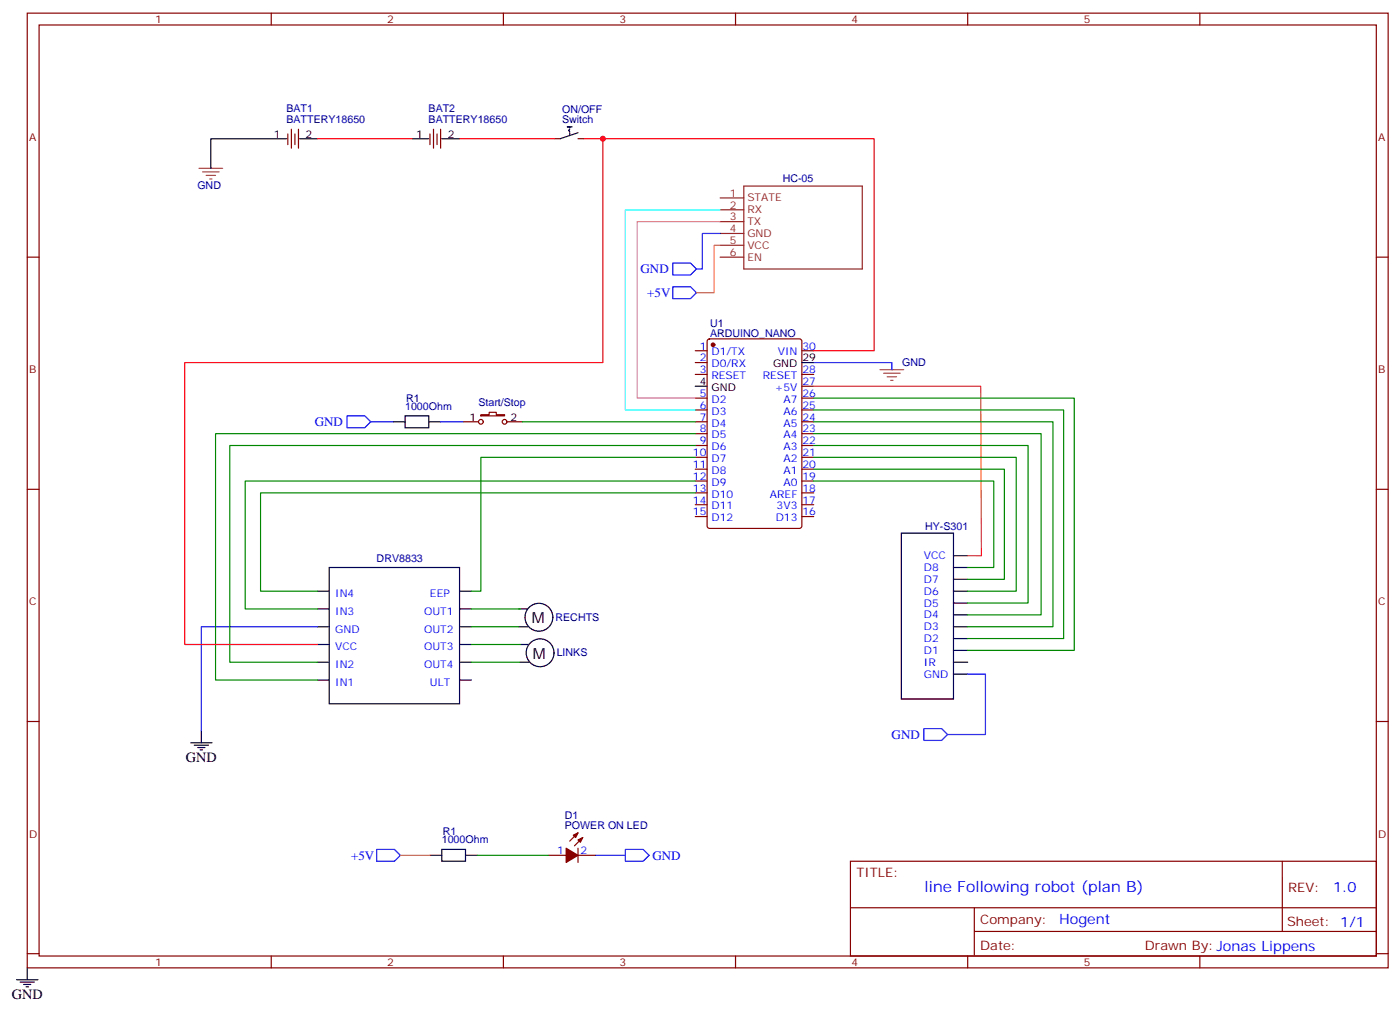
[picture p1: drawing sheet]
<svg xmlns="http://www.w3.org/2000/svg" width="417mm" height="302mm" viewBox="0 0 417 302" stroke-linecap="round" stroke-linejoin="round" font-family="sans-serif">
<g fill="none" stroke="#870000" stroke-width=".35">
<path d="M8.1 3.9h405.4v284.4h-405.4zM11.6 7.4h398.3v277.3h-398.3zM80.8 3.9v3.5M149.9 3.9v3.5M219.1 3.9v3.5M288.2 3.9v3.5M357.4 3.9v3.5M85.7 39.9v3.2M86.8 38.5v5.6M87.8 39.9v3.2M88.9 38.5v5.6M128.1 39.9v3.2"/>
<path d="M129.1 38.5v5.6M130.2 39.9v3.2M131.2 38.5v5.6M165.1 41.3h1.8M172.2 41.3h1.7M8.1 76.6h3.5M409.9 76.6h3.6M207.1 104.5h3.5M207.1 108h3.5M207.1 111.5h3.5M207.1 118.6h3.5M210.8 101.1l.5-.2h26.8l.7 .5v55.3l-.4 .6-27.1 .1-.6-.5-.1-55.3z"/>
<path d="M238.8 104.5h3.6M238.8 111.5h3.6M238.8 118.6h3.6M238.8 115h3.6M207.1 122.1h3.5M207.1 125.6h3.5M207.1 129.2h3.5M207.1 132.7h3.5M207.1 136.2h3.5M207.1 139.7h3.5M238.8 122.1h3.6M238.8 125.6h3.6"/>
<path d="M238.8 129.2h3.6M238.8 132.7h3.6M238.8 136.2h3.6M238.8 139.7h3.6M8.1 145.7h3.5M207.1 143.3h3.5M207.1 146.8h3.5M207.1 150.3h3.5M207.1 153.8h3.5M238.8 143.3h3.6M238.8 146.8h3.6M238.8 150.3h3.6"/>
<path d="M238.8 153.8h3.6M409.9 145.7h3.6M8.1 214.9h3.5M409.9 214.9h3.6M163.3 254.7h5.3M172.2 254.7h5.2M172.2 248l-2.5 2.5M172.2 252.6v4.3M173.6 249.4l-2.5 2.5M253.3 256.5h156.6v28.2h-156.6zM381.9 256.5v20.9M253.3 270.4h156.5"/>
<path d="M290.2 277.4h119.6M290.2 270.4v14.1M8.1 284h3.5M80.8 284.7v3.6M149.9 284.7v3.6M219.1 284.7v3.6M288.2 284.7v3.6M357.4 284.7v3.6M409.9 284h3.6"/>
</g>
<g fill="#870000" stroke="#870000" stroke-width=".35">
<path d="M168.6 252.6l3.6 2.1-3.6 2.2z"/>
<path d="M172.2 250.2l1.4-.8-.7 1.5z"/>
<path d="M170.7 248.7l1.5-.7-.8 1.4z"/>
<circle cx="212.4" cy="102.7" r=".53"/>
</g>
<g fill="none" stroke="#000" stroke-width=".35">
<path d="M169.7 38.5l-.4 .3 .4 .4M169.7 39.5v.8M170.4 37.8h-1.4h.7v.3M172.2 39.5l-5.3 1.8M80.4 41.3h5M89.3 41.3h5.2M122.8 41.3h4.9M131.6 41.3h5.3M207.1 115h3.5M238.8 108h3.6M94.5 176.1h3.6M98.1 169h38.8v40.6h-38.8z"/>
<path d="M136.9 176.1h3.5M94.5 181.4h3.6M94.5 186.7h3.6M94.5 191.9h3.6M94.5 197.2h3.6M136.9 181.4h3.5M136.9 186.7h3.5M136.9 191.9h3.5M136.9 197.2h3.5M94.5 202.5h3.6M136.9 202.5h3.5M128.1 254.7h3.5"/>
<path d="M131.6 253h7v3.5h-7zM138.6 254.7h3.6"/>
</g>
<path d="M94.5 41.3h28.3M136.9 41.3h28.2" fill="none" stroke="#f00" stroke-width=".35"/>
<path d="M214.5 58.9h7M221.5 55.4h35.3v24.7h-35.3zM214.5 66h7M214.5 62.5h7M214.5 76.6h7M214.5 73.1h7M214.5 69.5h7" fill="none" stroke="#8c2424" stroke-width=".35"/>
<path d="M112.2 253h5.3l1.7 1.7-1.7 1.8h-5.3zM177.4 254.7h8.9M186.3 253h5.3l1.7 1.7-1.7 1.8h-5.3z" fill="none" stroke="#00f" stroke-width=".35"/>
<path d="M119.2 254.7h8.9" fill="none" stroke="#f90" stroke-width=".35"/>
<path d="M142.2 254.7h21.1" fill="none" stroke="#008700" stroke-width=".35"/>
<path d="M59.3 50.1h7M60.3 51.2h5M61.4 52.2h2.8M62.4 53.3h.7" fill="none" stroke="#a64a4a" stroke-width=".35"/>
<circle cx="62.8" cy="50.1" r=".18" fill="#a64a4a"/>
<path d="M262.1 110.1h7.1M263.2 111.2h4.9M264.2 112.2h2.9M265.3 113.3h.7" fill="none" stroke="#a64a4a" stroke-width=".35"/>
<circle cx="265.6" cy="110.1" r=".18" fill="#a64a4a"/>
<g fill="none" stroke="#000" stroke-width=".35">
<path d="M80.4 41.3h-17.6v8.8M117.1 125.6h3.5M120.6 123.9h7.1v3.5h-7.1zM127.7 125.6h3.5M268.5 158.8h15.5v49.4h-15.5zM284 165.5h4.2M284 169h4.2M284 172.5h4.2M284 176.1h4.2M284 179.6h4.2M154.5 181.4h2.5M154.5 186.7h2.8"/>
<path d="M154.9 197.2h2.8M154.9 191.9h2.4M284 186.7h4.2M284 197.2h4.2M284 183.1h4.2M284 190.2h4.2M284 193.7h4.2M60 217.7v3.5M284 200.8h4.2M56.8 221.2h6.3M57.9 221.9h4.2M58.9 222.6h2.1"/>
<path d="M59.6 223.3h.7M4.9 291.8h6.4M6 292.5h4.2M7.1 293.2h2.1M7.8 293.9h.7M8.1 288.3v3.5"/>
<circle cx="160.5" cy="183.8" r="4.1"/>
<circle cx="160.9" cy="194.4" r="4.1"/>
</g>
<path d="M173.9 41.3h86.4v63.2h-17.9M179.6 41.3v66.7h-124.6v83.9h39.5" fill="none" stroke="#f00" stroke-width=".35"/>
<path d="M200.4 78.4h5.3l1.7 1.7-1.7 1.8h-5.3zM214.5 69.5h-5.3v10.6h-1.8M200.4 85.4h5.3l1.7 1.8-1.7 1.7h-5.3zM242.4 108h23.2v2.1M103.4 123.9h5.3l1.7 1.7-1.7 1.8h-5.3zM110.4 125.6h6.7M131.2 125.6h6.7M94.5 186.7h-34.5v31M275.2 217h5.3l1.7 1.8-1.7 1.7h-5.3zM288.2 200.8h5.3v18h-11.3" fill="none" stroke="#00f" stroke-width=".35"/>
<path d="M214.5 62.5h-28.2v59.6h20.8" fill="none" stroke="#0ff" stroke-width=".35"/>
<path d="M214.5 66h-24.7v52.6h17.3" fill="none" stroke="#f0f" stroke-width=".35"/>
<path d="M214.5 73.1h-1.8v14.1h-5.3" fill="none" stroke="#f90" stroke-width=".35"/>
<g fill="none" stroke="#008700" stroke-width=".35">
<path d="M242.4 118.6h77.6v75.1h-31.8M155.6 125.6h51.5M207.1 129.2h-142.9v73.3h30.3M207.1 132.7h-138.7v64.5h26.1M207.1 136.2h-63.9v39.9h-2.8M242.4 139.7h56.8v32.8h-11M242.4 136.2h60.3v39.9h-14.5M242.4 132.7h63.8v46.9h-18M242.4 129.2h67.7v53.9h-21.9M242.4 125.6h71.2v61.1h-25.4M242.4 122.1h74.4v68.1h-28.6M207.1 143.3h-134.1v38.1h21.5"/>
<path d="M207.1 146.8h-129.5v29.3h16.9M242.4 143.3h53.6v25.7h-7.8M140.4 181.4h14.5M140.4 186.7h14.1M140.4 191.9h14.5M140.4 197.2h14.5"/>
</g>
<g fill="none" stroke="#870000" stroke-width=".35">
<path d="M137.9 125.6h4.6M143.2 123.5h2.5v-.7h2.1v.7h2.5v.4h-7.1zM151 125.6h4.6"/>
<circle cx="143.2" cy="125.6" r=".71"/>
<circle cx="150.3" cy="125.6" r=".71"/>
</g>
<path d="M242.4 115h49.7l.2 50.5h-4.1" fill="none" stroke="#f60" stroke-width=".35"/>
<circle cx="179.6" cy="41.3" r=".88" fill="#c00"/>
<g font-size="4.6">
<text x="158.4" y="185.6">M</text>
<text x="158.7" y="196.2">M</text>
</g>
<text font-size="4.6" fill="#00f" x="275.4" y="265.5">line Following robot (plan B)</text>
<g font-size="4.2">
<text x="55.4" y="226.9">GND</text>
<text x="3.5" y="297.4">GND</text>
</g>
<g font-size="4.2" fill="#00f">
<text x="397.1" y="265.8">1.0</text>
<text x="315.5" y="275.3">Hogent</text>
</g>
<g font-size="3.9" fill="#00f">
<text x="190.8" y="81.4">GND</text>
<text x="192.8" y="88.4">+5V</text>
<text x="93.8" y="126.9">GND</text>
<text x="265.6" y="220">GND</text>
<text x="104.6" y="256">+5V</text>
<text x="194.3" y="256">GND</text>
</g>
<g font-size="3.9" fill="#800">
<text x="255.1" y="261.1">TITLE:</text>
<text x="383.7" y="265.8">REV:</text>
<text x="292" y="275.3">Company:</text>
<text x="383.3" y="275.9">Sheet: 1/1</text>
<text x="292" y="283">Date:</text>
<text x="341" y="283.1">Drawn By:Jonas Lippens</text>
</g>
<g font-size="3.2" fill="#800">
<text x="46.2" y="6.9">1</text>
<text x="115.4" y="6.9">2</text>
<text x="184.5" y="6.9">3</text>
<text x="253.6" y="6.9">4</text>
<text x="322.8" y="6.9">5</text>
<text x="8.6" y="42">A</text>
<text x="410.5" y="42">A</text>
<text x="8.6" y="111.2">B</text>
<text x="410.5" y="111.2">B</text>
<text x="8.6" y="180.3">C</text>
<text x="410.5" y="180.3">C</text>
<text x="8.6" y="249.4">D</text>
<text x="410.5" y="249.4">D</text>
<text x="46.2" y="287.7">1</text>
<text x="115.4" y="287.7">2</text>
<text x="184.5" y="287.7">3</text>
<text x="253.6" y="287.7">4</text>
<text x="322.8" y="287.7">5</text>
</g>
<g font-size="3.2" fill="#000080">
<text x="85.3" y="33.5">BAT1</text>
<text x="127.6" y="33.5">BAT2</text>
<text x="167.4" y="33.6">ON/OFF</text>
<text x="85.3" y="36.5">BATTERY18650</text>
<text x="127.6" y="36.5">BATTERY18650</text>
<text x="167.4" y="36.7">Switch</text>
<text x="58.8" y="56.2">GND</text>
<text x="233.1" y="54.2">HC-05</text>
<text x="211.5" y="100.4">ARDUINO_NANO</text>
<text x="211.5" y="97.4">U1</text>
<text x="268.7" y="109.1">GND</text>
<text x="121" y="119.6">R1</text>
<text x="120.6" y="122.1">1000Ohm</text>
<text x="142.5" y="120.8">Start/Stop</text>
<text x="275.5" y="157.7">HY-S301</text>
<text x="112.2" y="167.3">DRV8833</text>
<text x="165.5" y="184.9">RECHTS</text>
<text x="165.8" y="195.5">LINKS</text>
<text x="168.2" y="243.9">D1</text>
<text x="131.6" y="251.2">1000Ohm</text>
<text x="131.9" y="248.7">R1</text>
<text x="168.2" y="247">POWER ON LED</text>
</g>
<g font-size="3.2">
<text x="81.6" y="41">1</text>
<text x="91" y="41">2</text>
<text x="123.9" y="41">1</text>
<text x="133.3" y="41">2</text>
<text x="239" y="107.6">29</text>
<text x="230.2" y="109.4">GND</text>
<text x="208.4" y="114.7">4</text>
<text x="211.9" y="116.5">GND</text>
<text x="139.8" y="125.3">1</text>
<text x="152" y="125.3">2</text>
</g>
<g font-size="3.2" fill="#8d2323">
<text x="217.4" y="58.6">1</text>
<text x="217.4" y="65.7">3</text>
<text x="217.4" y="62.1">2</text>
<text x="222.6" y="63.5">RX</text>
<text x="222.6" y="60">STATE</text>
<text x="217.4" y="69.2">4</text>
<text x="222.6" y="67.1">TX</text>
<text x="222.6" y="70.6">GND</text>
<text x="217.4" y="76.2">6</text>
<text x="217.4" y="72.7">5</text>
<text x="222.6" y="77.6">EN</text>
<text x="222.6" y="74.1">VCC</text>
</g>
<g font-size="3.2" fill="#00f">
<text x="208.4" y="104.1">1</text>
<text x="208.4" y="107.6">2</text>
<text x="211.9" y="105.9">D1/TX</text>
<text x="231.6" y="105.9">VIN</text>
<text x="239" y="104.1">30</text>
<text x="208.4" y="111.2">3</text>
<text x="211.9" y="109.4">D0/RX</text>
<text x="211.9" y="112.9">RESET</text>
<text x="227.2" y="112.9">RESET</text>
<text x="239" y="111.2">28</text>
<text x="208.4" y="118.2">5</text>
<text x="211.9" y="120">D2</text>
<text x="230.7" y="116.5">+5V</text>
<text x="233.3" y="120">A7</text>
<text x="239" y="118.2">26</text>
<text x="239" y="114.7">27</text>
<text x="208.4" y="121.7">6</text>
<text x="208.4" y="125.3">7</text>
<text x="211.9" y="123.5">D3</text>
<text x="233.3" y="123.5">A6</text>
<text x="239" y="125.3">24</text>
<text x="239" y="121.7">25</text>
<text x="208.4" y="128.8">8</text>
<text x="211.9" y="127">D4</text>
<text x="211.9" y="130.6">D5</text>
<text x="233.3" y="130.6">A4</text>
<text x="233.3" y="127">A5</text>
<text x="239" y="128.8">23</text>
<text x="206.4" y="135.9">10</text>
<text x="208.4" y="132.3">9</text>
<text x="211.9" y="134.1">D6</text>
<text x="211.9" y="137.6">D7</text>
<text x="233.3" y="137.6">A2</text>
<text x="233.3" y="134.1">A3</text>
<text x="239" y="135.9">21</text>
<text x="239" y="132.3">22</text>
<text x="206.4" y="139.4">11</text>
<text x="206.4" y="142.9">12</text>
<text x="211.9" y="141.1">D8</text>
<text x="233.3" y="141.1">A1</text>
<text x="239" y="142.9">19</text>
<text x="239" y="139.4">20</text>
<text x="206.4" y="146.4">13</text>
<text x="206.4" y="150">14</text>
<text x="211.9" y="144.7">D9</text>
<text x="211.9" y="148.2">D10</text>
<text x="229.3" y="148.2">AREF</text>
<text x="233.3" y="144.7">A0</text>
<text x="239" y="150">17</text>
<text x="239" y="146.4">18</text>
<text x="206.4" y="153.5">15</text>
<text x="211.9" y="151.7">D11</text>
<text x="211.9" y="155.3">D12</text>
<text x="231" y="155.3">D13</text>
<text x="231.3" y="151.7">3V3</text>
<text x="239" y="153.5">16</text>
<text x="275.2" y="166.5">VCC</text>
<text x="275.2" y="170.1">D8</text>
<text x="275.2" y="173.6">D7</text>
<text x="99.8" y="177.8">IN4</text>
<text x="128.1" y="177.8">EEP</text>
<text x="275.2" y="177.1">D6</text>
<text x="99.8" y="183.1">IN3</text>
<text x="126.3" y="183.1">OUT1</text>
<text x="275.2" y="180.7">D5</text>
<text x="275.2" y="184.2">D4</text>
<text x="99.8" y="188.4">GND</text>
<text x="126.3" y="188.4">OUT2</text>
<text x="275.2" y="187.7">D3</text>
<text x="275.2" y="191.2">D2</text>
<text x="99.8" y="193.7">VCC</text>
<text x="126.3" y="193.7">OUT3</text>
<text x="275.2" y="194.8">D1</text>
<text x="99.8" y="199">IN2</text>
<text x="126.3" y="199">OUT4</text>
<text x="275.2" y="198.3">IR</text>
<text x="275.2" y="201.8">GND</text>
<text x="99.8" y="204.3">IN1</text>
<text x="128.1" y="204.3">ULT</text>
<text x="165.9" y="254.4">1</text>
<text x="172.9" y="254.4">2</text>
</g>
</svg>
